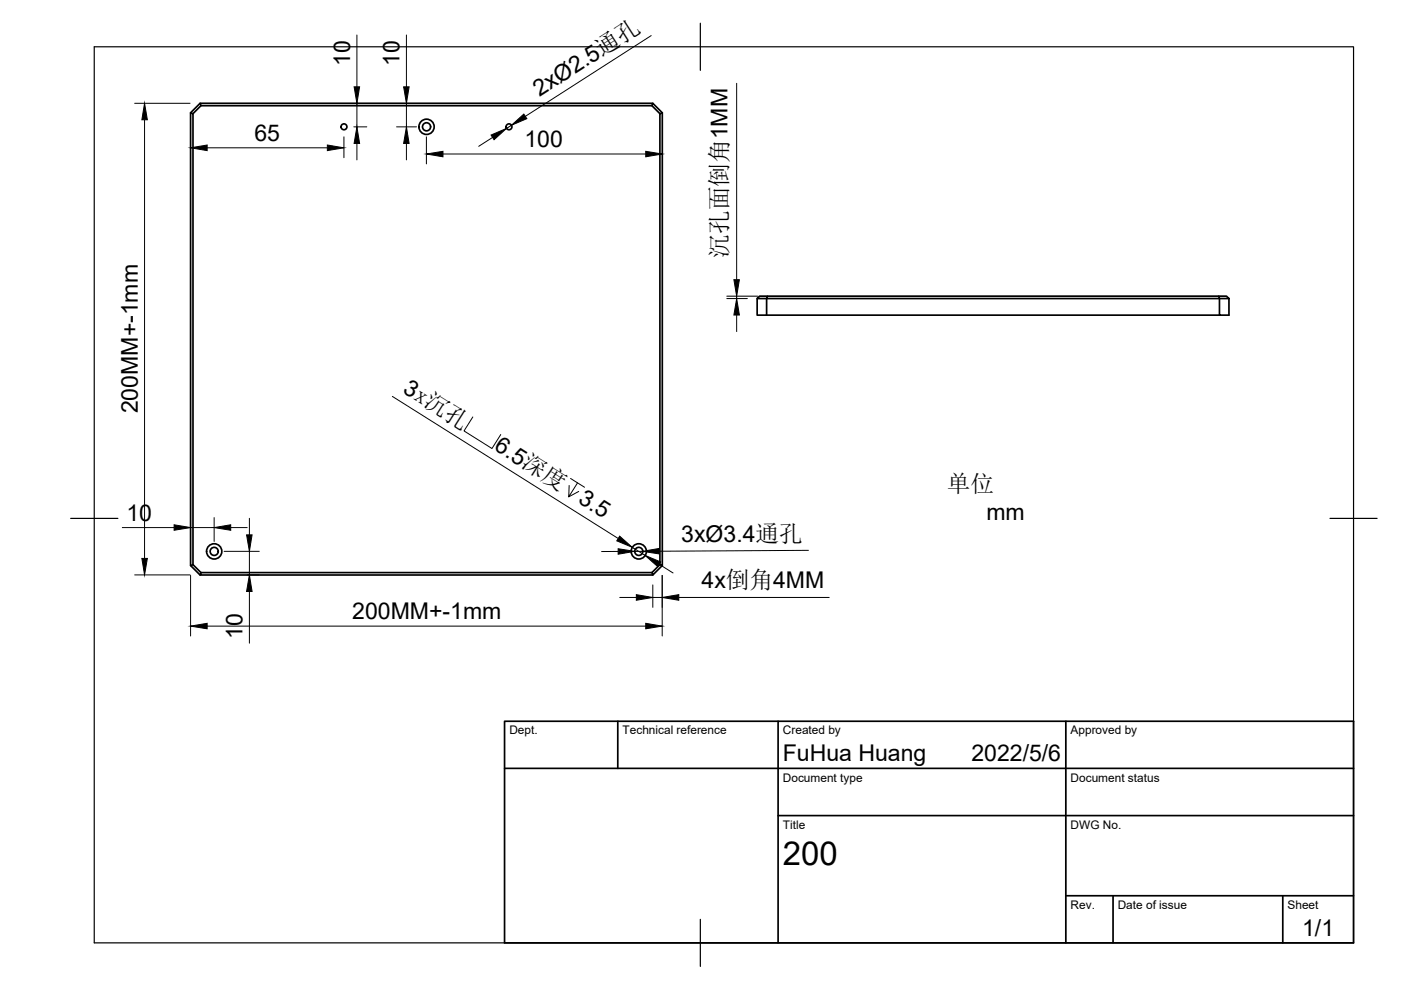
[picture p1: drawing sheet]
<svg xmlns="http://www.w3.org/2000/svg" width="297mm" height="210mm" viewBox="0 0 297 210" stroke-linecap="round" stroke-linejoin="round" font-family="sans-serif">
<!-- layer: S -->
<g fill="none" stroke="#000" stroke-width=".36">
<path d="M42.4 21.9l-2 2M42.6 22.4h95.6l.2-.5 2 2M138.2 22.4l1.7 1.7M138.4 21.9h-96l.2 .5-1.7 1.7M139.9 24.1l.5-.2v96l-.5-.2zM160.5 63.3v3.5h98.1M162.7 62.8h-1.7l-.5 .5h2v3.5M258.4 62.8h1.7l.5 .5h-2zM258.4 62.8h-95.7l-.2 .5h96.1v3.5h2v-3.5M40.9 119.7v-95.6l-.5-.2v96M139.9 119.7l-1.7 1.7 .2 .5 2-2M42.6 121.4l-1.7-1.7-.5 .2 2 2"/>
<path d="M138.2 121.4h-95.6l-.2 .5h96"/>
<circle cx="72.9" cy="26.9" r=".62"/>
<circle cx="90.4" cy="26.9" r=".86"/>
<circle cx="90.4" cy="26.9" r="1.62"/>
<circle cx="107.9" cy="26.9" r=".62"/>
<circle cx="45.4" cy="116.9" r=".86"/>
<circle cx="45.4" cy="116.9" r="1.62"/>
<circle cx="135.4" cy="116.9" r=".86"/>
<circle cx="135.4" cy="116.9" r="1.62"/>
</g>
<!-- layer: Border -->
<path d="M20 9.9h267v190h-267zM148.5 4.9v10M15 109.9h10M282 109.9h10M148.5 194.9v10" fill="none" stroke="#000" stroke-width=".25"/>
<!-- layer: TitleBlock -->
<path d="M107 152.9h180v47h-180zM131 152.9v10M165 152.9v47M226 152.9v47M107 162.9h180M165 172.9h122M226 189.9h61M236 189.9v10M272 189.9v10" fill="none" stroke="#000" stroke-width=".36"/>
<!-- layer: Dimensions -->
<g fill="none" stroke="#000" stroke-width=".21">
<path d="M75.7 7.4v11M86.2 7.4v11M138.1 7.5l-26.7 17.2M156.2 17.7v41.6M28.6 21.9h11.7M30.6 25.4v93M43.9 31.3h25.5M72.9 29v4.4M75 26.9h2.8M75.7 21.9v5M75.7 30.4v3.5M84.1 26.9h4.2"/>
<path d="M86.2 21.9v5M86.2 30.4v3.5M90.4 29v5.7M93.9 32.7h43M104.4 29.1l-2.9 1.9M108.4 26.6l-1 .6M154.1 62.8h6.6M154.1 63.3h4.4M156.2 62.8v.5M156.2 66.8v3.5M83.2 84l47.9 30.2M100.2 88.4l-1.8 3 5.9 3.7 1.9-3"/>
<path d="M25.9 111.9h11M40.4 111.9h5M45.4 109.7v5.1M47.5 116.9h7.5M48.9 111.9h3.5M52.9 109.9v3.5M52.9 116.9v5M121 101.4l2.9 1.9M122.4 102.4l-1.8 2.9 .1-2.4M122.7 104.2l-2.1 1.1M131.1 116.9h-3.5M134 116l2.8 1.8"/>
<path d="M134.6 116.9h1.6M139.7 119.6l3 1.9M171.4 116.7l-31.6 .2M28.6 121.9h11.7M40.4 122v12.8M43.9 132.8h93M52.4 121.9h2.6M52.9 125.4v11M131.4 126.7h3.5M138.4 124v4.8M138.4 126.7h2M140.4 122v12.8"/>
<path d="M143.9 126.7h31.9"/>
</g>
<g fill="#000" stroke="#000" stroke-width=".21">
<path d="M75.1 18.4h1.1l-.5 3.5zM85.6 18.4h1.1l-.5 3.5zM30.6 21.9l.6 3.5h-1.1zM40.4 31.3l3.5-.6v1.2zM69.4 30.7l3.5 .6-3.5 .6zM75.7 26.9l.5 3.5h-1.1zM86.2 26.9l.5 3.5h-1.1zM90.4 32.7l3.5-.6v1.1zM104.1 28.6l3.3-1.4-2.6 2.4zM108.4 26.6l2.7-2.4 .6 1zM136.9 32.1l3.5 .6-3.5 .5zM155.6 59.3h1.2l-.6 3.5z"/>
<path d="M156.2 63.3l.6 3.5h-1.2zM30.1 118.4h1.1l-.6 3.5zM36.9 111.3l3.5 .6-3.5 .5zM45.4 111.9l3.5-.6v1.1zM52.3 113.4h1.1l-.5 3.5zM131.1 116.3l3.5 .6-3.5 .6zM131.4 113.7l2.6 2.3-3.2-1.3zM136.2 116.9l3.6-.6v1.1zM136.8 117.8l3.3 1.3-.7 1zM40.4 132.8l3.5-.6v1.1zM52.9 121.9l.5 3.5h-1.1zM134.9 126.1l3.5 .6-3.5 .6z"/>
<path d="M136.9 132.2l3.5 .6-3.5 .5zM140.4 126.7l3.5-.6v1.2z"/>
</g>
<text font-size="7" x="166" y="183.4">200</text>
<g font-size="5">
<text x="154.3" y="54.6" transform="rotate(-90 154.3 54.6)">沉孔面倒角1MM</text>
<text x="200.7" y="104.4">单位</text>
</g>
<g font-size="4.9">
<text x="74.2" y="14" transform="rotate(-90 74.2 14)">10</text>
<text x="84.7" y="14" transform="rotate(-90 84.7 14)">10</text>
<text x="114.4" y="20.5" transform="rotate(-33 114.4 20.5)">2xØ2.5通孔</text>
<text x="54" y="29.9">65</text>
<text x="111.2" y="31.2">100</text>
<text x="85.2" y="83.1" transform="rotate(32 85.2 83.1)">3x沉孔</text>
<text x="29.2" y="87.6" transform="rotate(-90 29.2 87.6)">200MM+-1mm</text>
<text x="104.6" y="95.3" transform="rotate(32 104.6 95.3)">6.5深度</text>
<text x="122.3" y="106.4" transform="rotate(32 122.3 106.4)">3.5</text>
<text x="26.8" y="110.4">10</text>
<text x="209.1" y="110.2">mm</text>
<text x="144.4" y="115">3xØ3.4通孔</text>
<text x="148.7" y="124.7">4x倒角4MM</text>
<text x="74.7" y="131.3">200MM+-1mm</text>
<text x="51.4" y="135.5" transform="rotate(-90 51.4 135.5)">10</text>
<text x="166" y="161.4">FuHua Huang</text>
<text x="206" y="161.4">2022/5/6</text>
<text x="276.1" y="198.6">1/1</text>
</g>
<g font-size="2.5">
<text x="108" y="155.7">Dept.</text>
<text x="132" y="155.7">Technical reference</text>
<text x="166" y="155.7">Created by</text>
<text x="227" y="155.7">Approved by</text>
<text x="166" y="165.7">Document type</text>
<text x="227" y="165.7">Document status</text>
<text x="166" y="175.7">Title</text>
<text x="227" y="175.7">DWG No.</text>
<text x="227" y="192.7">Rev.</text>
<text x="237" y="192.7">Date of issue</text>
<text x="273" y="192.7">Sheet</text>
</g>
</svg>
